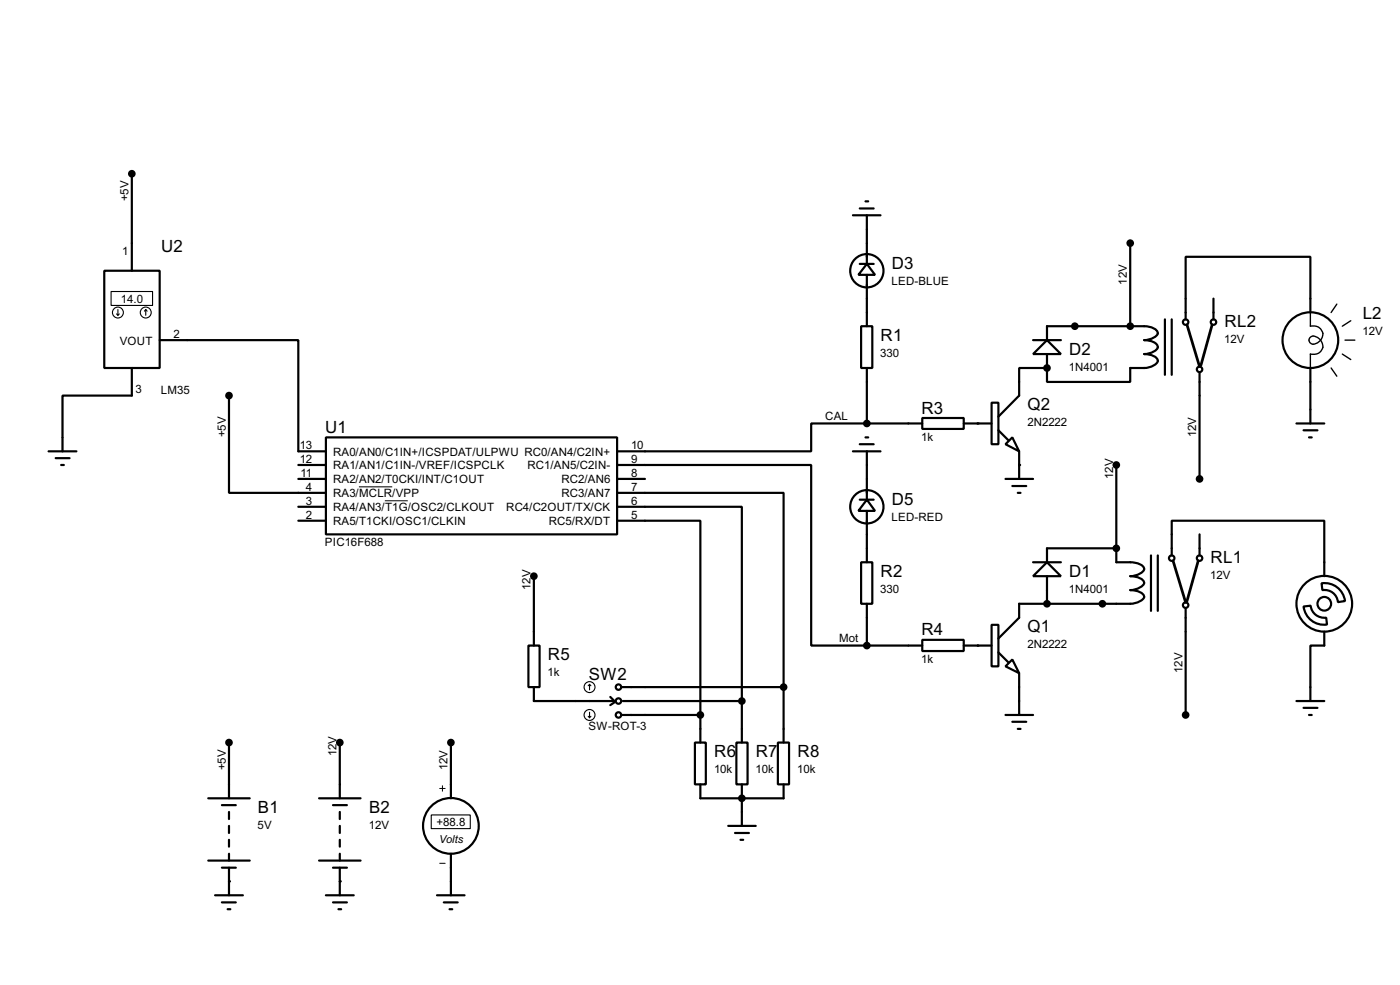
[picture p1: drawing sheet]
<svg xmlns="http://www.w3.org/2000/svg" width="256mm" height="180mm" viewBox="0 0 256 180" stroke-linecap="round" stroke-linejoin="round" font-family="sans-serif">
<g fill="none" stroke="#000" stroke-width=".4">
<path d="M24.2 31.8v17.8M156.3 39.4h5M157.5 38.2h2.6M158.6 36.9h.5M158.8 39.4v8.9M19.1 49.6h10.2v17.8h-10.2zM157.5 48.3h2.6M157.8 59.7h2v7.7h-2zM158.8 48.3l1.5 2h-3zM158.8 50.3v9.4M207.1 44.5v15.2M213.4 58.5v10.1"/>
<path d="M214.7 58.5v10.1M222.3 54.7v3.8M240.1 57.2v-10.2h-22.9v11.5M24.2 67.4v5h-12.7v10.2M29.3 62.3h25.4v20.3h5M42 72.4v17.8h17.7M158.8 77.5h-10.2v5.1h-35.5M158.8 67.4v10.1M158.8 77.5h10.2M169 76.5h7.6v2h-7.6zM176.6 77.5h5.1M181.7 73.7h1.2v7.6h-1.2z"/>
<path d="M182.9 78.8l1.8 1.8M189.3 64.8l2.5-2.5 2.6 2.5zM189.3 62.3h5.1M191.8 67.4h-5.1v5l-3.8 3.9M191.8 62.3v-2.6h17.8a2.29 2.29 0 0 1 2.5 1.3 2.65 2.65 0 0 1-2.5 1.3 2.24 2.24 0 0 1 2.5 1.3 2.65 2.65 0 0 1-2.5 1.2 2.27 2.27 0 0 1 2.5 1.3 2.58 2.58 0 0 1-2.5 1.3h-2.5v2.5h-15.3v-2.5M191.8 64.8v2.6M219.8 68.1v19.6M237.5 77.5h5.1M238.8 78.8h2.6M240.1 67.4v10.1M8.9 82.6h5.1M10.2 83.9h2.6"/>
<path d="M11.2 85.1h.5M54.7 85.1h5M54.7 87.7h5M54.7 92.8h5M54.7 95.3h5M59.7 80.1h53.4v17.7h-53.4zM113.1 85.1h35.5v33.1h10.2M113.1 90.2h30.5v35.6M113.1 92.8h22.8v35.5M113.1 95.3h15.2v35.6M113.1 87.7h5.1M156.3 82.6h5"/>
<path d="M157.5 81.3h2.6M157.5 91.5h2.6M158.6 80.1h.5M158.8 91.5l1.5 2h-3zM158.8 82.6v8.9M158.8 93.5v9.4M184.2 81.3l1.3-1.2 1.2 2.5zM184.2 87.7h5.1M185.5 89h2.5M186.5 90.2h.5M186.7 82.6v5.1M204.5 85.1v17.8a8.7 8.7 0 0 1 4.3 .3 .88 .88 0 0 1 .7 1.2 3.2 3.2 0 0 1-2.4 1.1 3.3 3.3 0 0 1 2.4 .8 .89 .89 0 0 1-.7 1.2l-1.1 .4-.6 .1a3.3 3.3 0 0 1 2.4 .9l.1 .4a2.75 2.75 0 0 1-2.5 1.2h-20.4v2.6l-3.8 3.8"/>
<path d="M219.8 97.8v3.9M239.8 80.1h.5M96.8 118.2h2.1v7.6h-2.1zM97.8 105.5v12.7M157.8 102.9h2v7.6h-2zM158.8 110.5v7.7M158.8 118.2h10.2M169 117.1h7.6v2.1h-7.6zM176.6 118.2h5.1M181.7 114.4h1.2v7.6h-1.2zM182.9 119.4l1.8 1.8M189.3 102.9h5.1"/>
<path d="M191.8 102.9l2.6 2.6h-5.1zM191.8 105.5v5M204.5 100.4h-12.7v2.5M210.9 101.7v10.1M212.1 101.7v10.1M214.7 101.7v-6.4h27.9v10.2M217.2 111.3v19.6M238.8 111l1.3-.1a2.51 2.51 0 0 0 2.9 2.2l.1 1.2a3.8 3.8 0 0 1-4.3-3.3zM242.1 106.8a3.8 3.8 0 0 1 4.3 3.2l-1.3 .2a2.45 2.45 0 0 0-2.8-2.2zM242.6 115.6v2.6h-2.5v10.1M42 135.9v10.2M62.3 135.9v10.2"/>
<path d="M82.6 135.9v10.2M97.8 125.8v2.5h14.8l-.8-.7M112.6 128.6l-.8 .5M113.8 125.8h29.8M113.8 130.9h14.5M114.1 128.3h21.8M127.3 135.9h2v7.7h-2zM128.3 130.9v5M134.9 135.9h2.1v7.7h-2.1zM135.9 128.3v7.6M142.5 135.9h2.1v7.7h-2.1zM143.6 125.8v10.1"/>
<path d="M184.2 130.9h5.1M185.5 120.7l1.2 2.5-2.5-1.2zM185.5 132.1h2.5M186.5 133.4h.5M186.7 123.2v7.7M237.5 128.3h5.1M238.8 129.6h2.6M239.8 130.9h.5M38.2 146.1h7.6M38.2 157.5h7.6M40.7 147.4h2.5M40.7 158.8h2.5"/>
<path d="M42 148.6v1.3M42 151.2v1.3M42 153.7v1.3M42 156.3v1.2M42 158.8v5.1M58.5 146.1h7.6M58.5 157.5h7.6M61 147.4h2.6M61 158.8h2.6M62.3 148.6v1.3M62.3 151.2v1.3M62.3 153.7v1.3"/>
<path d="M62.3 156.3v1.2M62.3 158.8v5.1M82.6 156.3v7.6M128.3 143.6v2.5h15.3v-2.5M133.4 151.2h5.1M134.7 152.5h2.5M135.7 153.7h.5M135.9 143.6v7.6M39.4 163.9h5.1M40.7 165.2h2.5M41.7 166.4h.5M59.7 163.9h5.1"/>
<path d="M61 165.2h2.6M62 166.4h.5M80.1 163.9h5M81.3 165.2h2.6M82.4 166.4h.5"/>
<circle cx="158.8" cy="49.6" r="3.1"/>
<circle cx="217.2" cy="59" r=".5"/>
<circle cx="222.3" cy="59" r=".5"/>
<circle cx="219.7" cy="67.6" r=".5"/>
<circle cx="240" cy="62.3" r="5.1"/>
<circle cx="158.8" cy="92.8" r="3.1"/>
<circle cx="214.6" cy="102.2" r=".5"/>
<circle cx="217.2" cy="110.8" r=".5"/>
<circle cx="219.7" cy="102.2" r=".5"/>
<circle cx="242.6" cy="110.5" r="5.1"/>
<circle cx="242.6" cy="110.5" r="1.25"/>
<circle cx="113.3" cy="128.3" r=".5"/>
<circle cx="113.3" cy="125.8" r=".5"/>
<circle cx="113.3" cy="130.9" r=".5"/>
<circle cx="82.6" cy="151.2" r="5.1"/>
</g>
<g fill="#000">
<circle cx="207.1" cy="59.7" r=".2"/>
<circle cx="179.1" cy="77.5" r=".2"/>
<circle cx="191.8" cy="67.4" r=".2"/>
<circle cx="186.7" cy="85.1" r=".2"/>
<circle cx="179.1" cy="118.2" r=".2"/>
<circle cx="135.9" cy="146.1" r=".2"/>
<circle cx="42" cy="161.3" r=".2"/>
<circle cx="62.3" cy="161.3" r=".2"/>
</g>
<path d="M65.8 89.1h6.1M70.5 91.7h4.2M80.6 144.3h1M80.6 158h1M81.1 143.8v1" fill="none" stroke="#000" stroke-width=".18"/>
<g fill="none" stroke="#000" stroke-width=".2">
<path d="M20.4 53.4h7.6v2.5h-7.6zM21.4 57.5l.2 .2M21.6 56.7v1M21.9 57.5l-.3 .2M26.7 56.7l-.2 .3M26.7 56.7l.3 .3M26.7 56.7v1M107.8 131.1l.2 .3M108 125.3v1M108 130.4v1M108 125.3l.3 .2M108 125.3l-.2 .2"/>
<path d="M108.3 131.1l-.3 .3M79 149.2h7.2v2.5h-7.2z"/>
<circle cx="21.6" cy="57.2" r="1"/>
<circle cx="26.7" cy="57.2" r="1"/>
<circle cx="108" cy="130.9" r="1"/>
<circle cx="108" cy="125.8" r="1"/>
</g>
<g fill="#000" stroke="#000" stroke-width=".4">
<circle cx="24.1" cy="31.8" r=".5"/>
<circle cx="196.9" cy="59.7" r=".5"/>
<circle cx="207" cy="59.7" r=".5"/>
<circle cx="207" cy="44.5" r=".5"/>
<circle cx="41.9" cy="72.4" r=".5"/>
<circle cx="158.8" cy="77.5" r=".5"/>
<circle cx="191.8" cy="67.4" r=".5"/>
<circle cx="204.5" cy="85.1" r=".5"/>
<circle cx="219.7" cy="87.7" r=".5"/>
<circle cx="97.8" cy="105.5" r=".5"/>
<circle cx="158.8" cy="118.2" r=".5"/>
<circle cx="191.8" cy="110.5" r=".5"/>
<circle cx="201.9" cy="110.5" r=".5"/>
<circle cx="204.5" cy="100.4" r=".5"/>
<circle cx="41.9" cy="135.9" r=".5"/>
<circle cx="62.2" cy="135.9" r=".5"/>
<circle cx="82.6" cy="135.9" r=".5"/>
<circle cx="128.3" cy="130.9" r=".5"/>
<circle cx="135.9" cy="128.3" r=".5"/>
<circle cx="143.5" cy="125.8" r=".5"/>
<circle cx="217.2" cy="130.9" r=".5"/>
<circle cx="135.9" cy="146.1" r=".5"/>
</g>
<path d="M240.1 57.2v2.5a1.69 1.69 0 0 1 2.2 1.2 1.69 1.69 0 0 1-1.4 2 .76 .76 0 0 1-1.1-.6 .76 .76 0 0 1 1.1-.7 1.72 1.72 0 0 1 1.3 1.2 1.72 1.72 0 0 1-.5 1.8l-1 .2h-.6v2.6M244.9 55.7l-1 1.5M247.5 58.7l-1.6 1M243.9 67.4l1 1.5M245.9 64.8l1.6 1M246.4 62.3h1.8" fill="none" stroke="#000" stroke-width=".25"/>
<path d="M217.5 59.5l2.3 7.6M222.1 59.5l-2.1 7.4M214.9 102.7l2.3 7.6M219.5 102.7l-2 7.3" fill="none" stroke="#000" stroke-width=".5"/>
<g font-size="3.5">
<text x="29.5" y="46.2">U2</text>
<text x="163.4" y="49.2">D3</text>
<text x="224.3" y="59.9">RL2</text>
<text x="249.7" y="58.5">L2</text>
<text x="161.3" y="62.4">R1</text>
<text x="195.9" y="64.9">D2</text>
<text x="168.8" y="75.7">R3</text>
<text x="188.3" y="75.1">Q2</text>
<text x="59.6" y="79.3">U1</text>
<text x="163.4" y="92.4">D5</text>
<text x="161.3" y="105.6">R2</text>
<text x="195.9" y="105.6">D1</text>
<text x="221.8" y="103.1">RL1</text>
<text x="168.8" y="116.3">R4</text>
<text x="188.3" y="115.8">Q1</text>
<text x="100.4" y="120.9">R5</text>
<text x="107.9" y="124.5">SW2</text>
<text x="130.9" y="138.6">R6</text>
<text x="138.5" y="138.6">R7</text>
<text x="146.1" y="138.6">R8</text>
<text x="47.3" y="148.8">B1</text>
<text x="67.6" y="148.8">B2</text>
</g>
<g font-size="2.4">
<text x="23.5" y="36.8" transform="rotate(-90 23.5 36.8)">+5V</text>
<text x="22.4" y="46.6">1</text>
<text x="163.3" y="52.1">LED-BLUE</text>
<text x="206.5" y="52.1" transform="rotate(-90 206.5 52.1)">12V</text>
<text x="22.2" y="55.4">14.0</text>
<text x="21.9" y="63.1">VOUT</text>
<text x="31.8" y="61.9">2</text>
<text x="161.3" y="65.4">330</text>
<text x="224.3" y="62.8">12V</text>
<text x="249.6" y="61.4">12V</text>
<text x="24.8" y="71.9">3</text>
<text x="195.8" y="67.9">1N4001</text>
<text x="29.5" y="72.1">LM35</text>
<text x="151.2" y="76.9">CAL</text>
<text x="41.4" y="80.1" transform="rotate(-90 41.4 80.1)">+5V</text>
<text x="54.9" y="82.2">13</text>
<text x="61" y="83.4">RA0/AN0/C1IN+/ICSPDAT/ULPWU RC0/AN4/C2IN+</text>
<text x="115.6" y="82.2">10</text>
<text x="168.8" y="80.7">1k</text>
<text x="188.2" y="78.1">2N2222</text>
<text x="219.2" y="80.1" transform="rotate(-90 219.2 80.1)">12V</text>
<text x="54.9" y="84.7">12</text>
<text x="55.1" y="87.3">11</text>
<text x="56.1" y="89.8">4</text>
<text x="61" y="85.9">RA1/AN1/C1IN-/VREF/ICSPCLK</text>
<text x="61" y="88.5">RA2/AN2/T0CKI/INT/C1OUT</text>
<text x="96.6" y="85.9">RC1/AN5/C2IN-</text>
<text x="102.8" y="88.5">RC2/AN6</text>
<text x="115.6" y="84.7">9</text>
<text x="115.6" y="87.3">8</text>
<text x="115.6" y="89.8">7</text>
<text x="203.9" y="87.7" transform="rotate(-90 203.9 87.7)">12V</text>
<text x="56.1" y="92.4">3</text>
<text x="56.1" y="94.9">2</text>
<text x="61" y="93.6">RA4/AN3/T1G/OSC2/CLKOUT</text>
<text x="61" y="91">RA3/MCLR/VPP</text>
<text x="92.7" y="93.6">RC4/C2OUT/TX/CK</text>
<text x="102.8" y="91">RC3/AN7</text>
<text x="115.6" y="92.4">6</text>
<text x="115.6" y="94.9">5</text>
<text x="163.3" y="95.3">LED-RED</text>
<text x="59.5" y="100">PIC16F688</text>
<text x="61" y="96.1">RA5/T1CKI/OSC1/CLKIN</text>
<text x="100.5" y="96.1">RC5/RX/DT</text>
<text x="221.7" y="106">12V</text>
<text x="97.2" y="108" transform="rotate(-90 97.2 108)">12V</text>
<text x="161.3" y="108.5">330</text>
<text x="195.8" y="108.5">1N4001</text>
<text x="153.7" y="117.6">Mot</text>
<text x="188.2" y="118.7">2N2222</text>
<text x="100.3" y="123.8">1k</text>
<text x="168.8" y="121.4">1k</text>
<text x="216.6" y="123.2" transform="rotate(-90 216.6 123.2)">12V</text>
<text x="107.8" y="133.6">SW-ROT-3</text>
<text x="41.4" y="141" transform="rotate(-90 41.4 141)">+5V</text>
<text x="61.7" y="138.5" transform="rotate(-90 61.7 138.5)">12V</text>
<text x="82" y="141" transform="rotate(-90 82 141)">12V</text>
<text x="130.8" y="141.6">10k</text>
<text x="138.4" y="141.6">10k</text>
<text x="146.1" y="141.6">10k</text>
<text x="47.2" y="151.7">5V</text>
<text x="67.6" y="151.7">12V</text>
<text x="80" y="151.2">+88.8</text>
</g>
<text font-size="2.3" x="80.4" y="154.3">Volts</text>
</svg>
